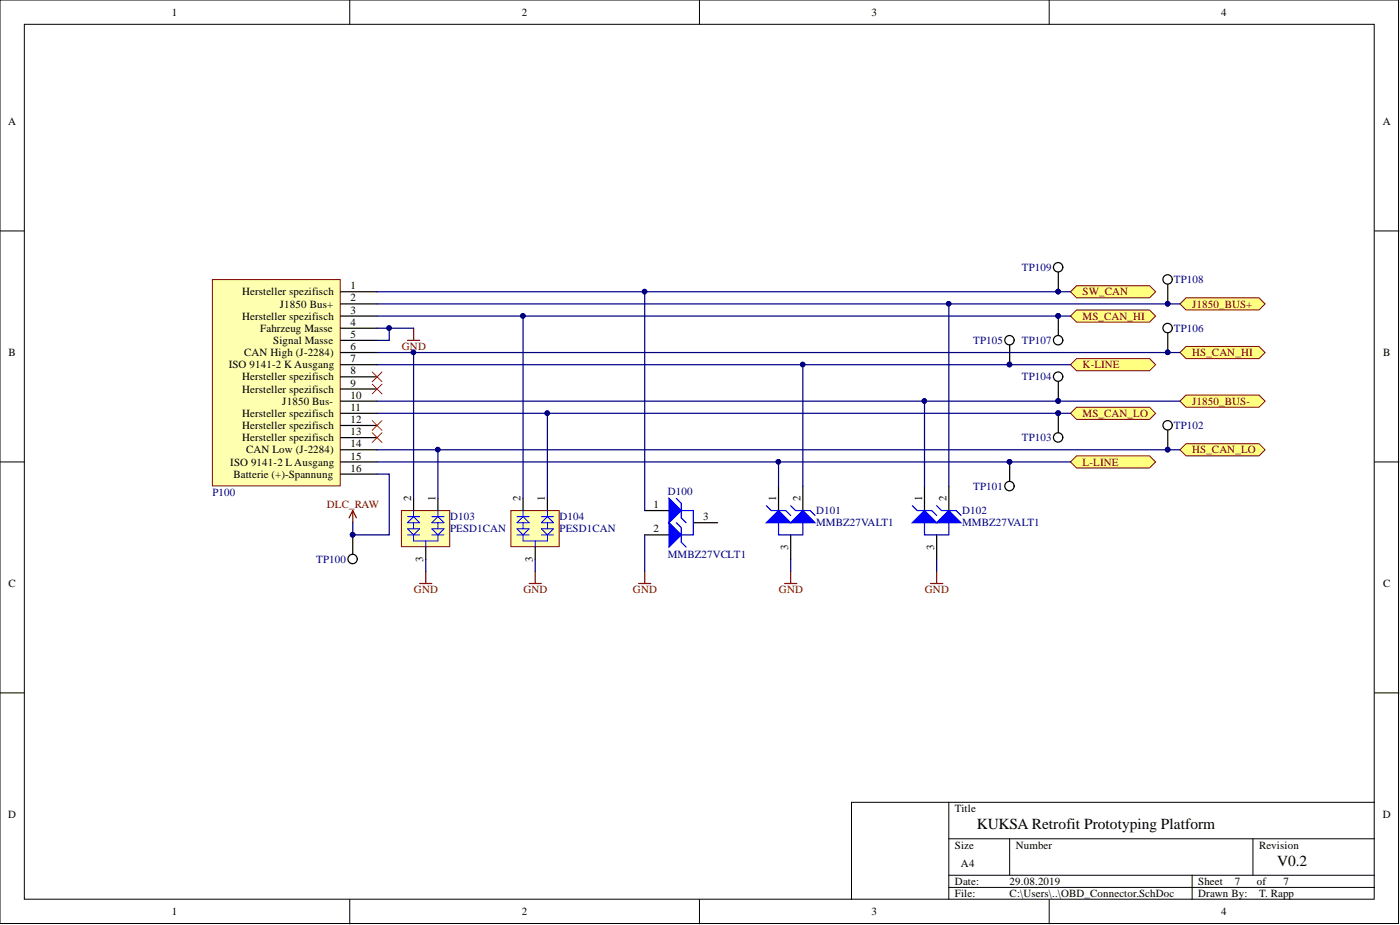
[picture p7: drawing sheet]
<svg xmlns="http://www.w3.org/2000/svg" width="292mm" height="193mm" viewBox="0 0 292 193" stroke-linecap="round" stroke-linejoin="round" font-family="sans-serif">
<g fill="#fff" stroke="#000" stroke-width=".21">
<path d="M0 0h291.8v192.7h-291.8z"/>
<path d="M5.1 5.1h281.6v182.5h-281.6z"/>
</g>
<g fill="none" stroke="#000" stroke-width=".21">
<path d="M73 0v5.1M145.9 0v5.1M218.9 0v5.1M0 48.2h5.1M286.8 48.2h5.1M0 96.4h5.1M286.8 96.4h5.1M0 144.6h5.1M286.8 144.6h5.1M198 175h88.8M210.7 175v7.6M261.4 175v7.6"/>
<path d="M286.8 167.4h-88.8v20.3M73 187.7v5M145.9 187.7v5M198 182.6h88.8M198 185.1h88.8M218.9 187.7v5M248.7 182.6v5.1"/>
</g>
<path d="M73.6 106.5l-.8 1.5M73.6 106.5l.8 1.5M73.6 106.5v2.5" fill="none" stroke="#800000" stroke-width=".25"/>
<g fill="#ffff80" stroke="#800000" stroke-width=".21">
<path d="M223.3 65.9l1.3-1.2h15.2l1.3 1.2-1.3 1.3h-15.2z" fill-rule="evenodd"/>
<path d="M223.3 86.2l1.3-1.2h15.2l1.3 1.2-1.3 1.3h-15.2z" fill-rule="evenodd"/>
<path d="M223.3 60.9l1.3-1.3h15.2l1.3 1.3-1.3 1.2h-15.2z" fill-rule="evenodd"/>
<path d="M223.3 76.1l1.3-1.3h15.2l1.3 1.3-1.3 1.2h-15.2z" fill-rule="evenodd"/>
<path d="M223.3 96.4l1.3-1.3h15.2l1.3 1.3-1.3 1.2h-15.2z" fill-rule="evenodd"/>
<path d="M246.2 63.4l1.3-1.3h15.2l1.3 1.3-1.3 1.3h-15.2z" fill-rule="evenodd"/>
<path d="M246.2 83.7l1.3-1.3h15.2l1.3 1.3-1.3 1.3h-15.2z" fill-rule="evenodd"/>
<path d="M246.2 73.5l1.3-1.2h15.2l1.3 1.2-1.3 1.3h-15.2z" fill-rule="evenodd"/>
<path d="M246.2 93.8l1.3-1.2h15.2l1.3 1.2-1.3 1.3h-15.2z" fill-rule="evenodd"/>
</g>
<path d="M85 71h2.6M86.3 68.5v2.5" fill="none" stroke="#800000" stroke-width=".25"/>
<path d="M83.8 106.5h10v7.5h-10z" fill="#ffffb0" stroke="#800000" stroke-width=".21"/>
<g fill="none" stroke="#00f" stroke-width=".21">
<path d="M85 111.6h2.6M85 110.3h2.6l-1.3 1.3zM85 107.8h2.6M85 109l1.3-1.2 1.3 1.2zM86.3 111.6v1.3h5.1v-1.3M86.3 106.5v1.3M86.3 109v1.3M88.8 112.9v1.2M90.1 110.3h2.5l-1.2 1.3zM90.1 111.6h2.5M90.1 109l1.3-1.2 1.2 1.2zM90.1 107.8h2.5"/>
<path d="M91.4 106.5v1.3M91.4 109v1.3"/>
</g>
<path d="M86.3 104v2.5M88.8 114.1v2.6M91.4 104v2.5" fill="none" stroke="#000" stroke-width=".25"/>
<path d="M106.6 106.5h10.1v7.5h-10.1z" fill="#ffffb0" stroke="#800000" stroke-width=".21"/>
<g fill="none" stroke="#00f" stroke-width=".21">
<path d="M107.9 111.6h2.5M107.9 110.3h2.5l-1.3 1.3zM107.9 107.8h2.5M107.9 109l1.2-1.2 1.3 1.2zM109.1 111.6v1.3h5.1v-1.3M109.1 106.5v1.3M109.1 109v1.3M111.7 112.9v1.2M112.9 110.3h2.6l-1.3 1.3zM112.9 111.6h2.6M112.9 109l1.3-1.2 1.3 1.2zM112.9 107.8h2.6"/>
<path d="M114.2 106.5v1.3M114.2 109v1.3"/>
</g>
<path d="M109.1 104v2.5M111.7 114.1v2.6M114.2 104v2.5M134.5 106.5h5.1M134.5 111.6h5.1M144.7 109h5" fill="none" stroke="#000" stroke-width=".25"/>
<path d="M141.1 109l1 1.1v3l1 1M141.1 104l1 1v3l1 1M142.1 106.5h2.6v5.1h-2.6" fill="none" stroke="#00f" stroke-width=".25"/>
<path d="M139.6 104l2.5 2.5-2.5 2.5z" fill="#00f"/>
<path d="M139.6 104l2.5 2.5-2.5 2.5z" fill="none" stroke="#00f" stroke-width=".25"/>
<path d="M139.6 109l2.5 2.6-2.5 2.5z" fill="#00f"/>
<path d="M139.6 109l2.5 2.6-2.5 2.5zM162.4 109v2.6h5.1v-2.6" fill="none" stroke="#00f" stroke-width=".25"/>
<path d="M162.4 101.4v5.1M165 111.6v5.1M167.5 101.4v5.1" fill="none" stroke="#000" stroke-width=".25"/>
<path d="M159.9 109l2.5-2.5 2.6 2.5z" fill="#00f"/>
<path d="M159.9 109l2.5-2.5 2.6 2.5zM159.9 105.5l1 1h3.1l1 1" fill="none" stroke="#00f" stroke-width=".25"/>
<path d="M165 109l2.5-2.5 2.5 2.5z" fill="#00f"/>
<path d="M165 109l2.5-2.5 2.5 2.5zM165 105.5l1 1h3l1 1M192.9 109v2.6h5.1v-2.6" fill="none" stroke="#00f" stroke-width=".25"/>
<path d="M192.9 101.4v5.1M195.4 111.6v5.1M198 101.4v5.1" fill="none" stroke="#000" stroke-width=".25"/>
<path d="M190.4 109l2.5-2.5 2.5 2.5z" fill="#00f"/>
<path d="M190.4 109l2.5-2.5 2.5 2.5zM190.4 105.5l1 1h3l1 1" fill="none" stroke="#00f" stroke-width=".25"/>
<path d="M195.4 109l2.6-2.5 2.5 2.5z" fill="#00f"/>
<path d="M195.4 109l2.6-2.5 2.5 2.5zM195.4 105.5l1 1h3.1l1 1" fill="none" stroke="#00f" stroke-width=".25"/>
<path d="M88.8 119.2v2.5M111.7 119.2v2.5M134.5 119.2v2.5M165 119.2v2.5M195.4 119.2v2.5M87.6 121.7h2.5M110.4 121.7h2.5M133.2 121.7h2.6M163.7 121.7h2.5M194.2 121.7h2.5" fill="none" stroke="#800000" stroke-width=".25"/>
<g fill="none" stroke="#000" stroke-width=".25">
<path d="M220.8 56.8v4.1M243.6 59.3v4.1M210.7 72v4.1M220.8 65.9v4.1M220.8 79.6v4.1M243.6 69.5v4M210.7 96.4v4M220.8 86.2v4.1M243.6 89.8v4M73.6 111.6v4"/>
<circle cx="220.8" cy="55.8" r=".98"/>
<circle cx="243.6" cy="58.3" r=".98"/>
<circle cx="210.6" cy="71" r=".98"/>
<circle cx="220.8" cy="78.6" r=".98"/>
<circle cx="220.8" cy="71" r=".98"/>
<circle cx="243.6" cy="68.4" r=".98"/>
<circle cx="220.8" cy="91.3" r=".98"/>
<circle cx="243.6" cy="88.7" r=".98"/>
<circle cx="73.6" cy="116.6" r=".98"/>
<circle cx="210.6" cy="101.4" r=".98"/>
</g>
<g fill="#000080" stroke="#000080" stroke-width=".21">
<circle cx="210.6" cy="96.3" r=".47"/>
<circle cx="243.6" cy="93.8" r=".47"/>
<circle cx="220.8" cy="86.2" r=".47"/>
<circle cx="220.8" cy="83.7" r=".47"/>
<circle cx="210.6" cy="76" r=".47"/>
<circle cx="243.6" cy="73.5" r=".47"/>
<circle cx="220.8" cy="65.9" r=".47"/>
<circle cx="243.6" cy="63.4" r=".47"/>
<circle cx="220.8" cy="60.8" r=".47"/>
<circle cx="73.6" cy="111.5" r=".47"/>
</g>
<path d="M44.3 58.3h26.7v43.1h-26.7z" fill="#ffffb0" stroke="#800000" stroke-width=".21"/>
<g fill="none" stroke="#000" stroke-width=".25">
<path d="M71.1 60.9h7.6M71.1 63.4h7.6M71.1 65.9h7.6M71.1 68.5h7.6M71.1 71h7.6M71.1 73.5h7.6M71.1 76.1h7.6M71.1 78.6h7.6M71.1 81.2h7.6M71.1 83.7h7.6M71.1 86.2h7.6M71.1 88.8h7.6"/>
<path d="M71.1 91.3h7.6M71.1 93.8h7.6M71.1 96.4h7.6M71.1 98.9h7.6"/>
</g>
<path d="M77.7 77.6l2 2M79.7 77.6l-2 2M77.7 90.3l2 2M77.7 87.7l2 2.1M77.7 80.1l2 2.1M79.7 90.3l-2 2M79.7 87.7l-2 2.1M79.7 80.1l-2 2.1" fill="none" stroke="#f00" stroke-width=".21"/>
<g fill="none" stroke="#000080" stroke-width=".25">
<path d="M78.7 73.5h167.5M78.7 68.5h7.6M78.7 63.4h167.5M78.7 60.9h144.6M78.7 76.1h144.6M78.7 65.9h30.4M81.2 68.5v2.5h-2.5M86.3 73.5v30.5M134.5 60.9v45.6M167.5 76.1v25.3M198 63.4v38M223.3 65.9h-114.2v38.1"/>
<path d="M78.7 93.8h167.5M78.7 83.7h167.5M78.7 86.2h144.6M78.7 96.4h144.6M78.7 98.9h2.5v12.7h-7.6v-2.6M91.4 93.8v10.2M114.2 86.2v17.8M162.4 96.4v5M192.9 83.7v17.7M88.8 116.7v2.5M111.7 116.7v2.5M134.5 111.6v7.6"/>
<path d="M165 116.7v2.5M195.4 116.7v2.5"/>
</g>
<g fill="#000080" stroke="#000080" stroke-width=".21">
<circle cx="192.9" cy="83.7" r=".47"/>
<circle cx="197.9" cy="63.4" r=".47"/>
<circle cx="162.4" cy="96.3" r=".47"/>
<circle cx="167.5" cy="76" r=".47"/>
<circle cx="91.3" cy="93.8" r=".47"/>
<circle cx="86.3" cy="73.5" r=".47"/>
<circle cx="114.2" cy="86.2" r=".47"/>
<circle cx="134.5" cy="60.8" r=".47"/>
<circle cx="109.1" cy="65.9" r=".47"/>
<circle cx="81.2" cy="68.4" r=".47"/>
<circle cx="243.6" cy="93.8" r=".47"/>
<circle cx="243.6" cy="73.5" r=".47"/>
<circle cx="220.8" cy="65.9" r=".47"/>
<circle cx="243.6" cy="63.4" r=".47"/>
<circle cx="220.8" cy="83.7" r=".47"/>
<circle cx="220.8" cy="60.8" r=".47"/>
<circle cx="220.8" cy="86.2" r=".47"/>
<circle cx="210.6" cy="96.3" r=".47"/>
<circle cx="210.6" cy="76" r=".47"/>
<circle cx="73.6" cy="111.5" r=".47"/>
</g>
<path d="M198 167.4h-20.3v20.3" fill="none" stroke="#000" stroke-width=".21"/>
<g font-size="3.2">
<text x="203.8" y="173">KUKSA Retrofit Prototyping Platform</text>
<text x="266.5" y="180.6">V0.2</text>
</g>
<g font-size="2.3">
<text x="35.9" y="3.3">1</text>
<text x="108.9" y="3.3">2</text>
<text x="181.8" y="3.3">3</text>
<text x="254.8" y="3.3">4</text>
<text x="1.7" y="26.1">A</text>
<text x="288.5" y="26.1">A</text>
<text x="50.5" y="61.6">Hersteller spezifisch</text>
<text x="58.4" y="64.2">J1850 Bus+</text>
<text x="73.1" y="60.4">1</text>
<text x="73.1" y="62.9">2</text>
<text x="73.1" y="65.4">3</text>
<text x="50.5" y="66.7">Hersteller spezifisch</text>
<text x="54.3" y="69.2">Fahrzeug Masse</text>
<text x="57" y="71.8">Signal Masse</text>
<text x="73.1" y="68">4</text>
<text x="73.1" y="70.5">5</text>
<text x="1.8" y="74.3">B</text>
<text x="47.7" y="76.8">ISO 9141-2 K Ausgang</text>
<text x="50.9" y="74.3">CAN High (J-2284)</text>
<text x="73.1" y="73">6</text>
<text x="73.1" y="75.6">7</text>
<text x="288.6" y="74.3">B</text>
<text x="50.5" y="79.4">Hersteller spezifisch</text>
<text x="50.5" y="81.9">Hersteller spezifisch</text>
<text x="73.1" y="78.1">8</text>
<text x="73.1" y="80.6">9</text>
<text x="73.1" y="83.2">10</text>
<text x="50.5" y="87">Hersteller spezifisch</text>
<text x="50.5" y="89.5">Hersteller spezifisch</text>
<text x="58.9" y="84.4">J1850 Bus-</text>
<text x="73.1" y="85.7">11</text>
<text x="73.1" y="88.3">12</text>
<text x="50.5" y="92.1">Hersteller spezifisch</text>
<text x="51.4" y="94.6">CAN Low (J-2284)</text>
<text x="73.1" y="90.8">13</text>
<text x="73.1" y="93.3">14</text>
<text x="73.1" y="95.9">15</text>
<text x="48.1" y="97.1">ISO 9141-2 L Ausgang</text>
<text x="48.7" y="99.7">Batterie (+)-Spannung</text>
<text x="73.1" y="98.4">16</text>
<text x="85.8" y="104.5" transform="rotate(-90 85.8 104.5)">2</text>
<text x="90.9" y="104.5" transform="rotate(-90 90.9 104.5)">1</text>
<text x="108.6" y="104.5" transform="rotate(-90 108.6 104.5)">2</text>
<text x="113.7" y="104.5" transform="rotate(-90 113.7 104.5)">1</text>
<text x="136.4" y="106">1</text>
<text x="161.9" y="104.5" transform="rotate(-90 161.9 104.5)">1</text>
<text x="167" y="104.5" transform="rotate(-90 167 104.5)">2</text>
<text x="192.4" y="104.5" transform="rotate(-90 192.4 104.5)">1</text>
<text x="197.5" y="104.5" transform="rotate(-90 197.5 104.5)">2</text>
<text x="136.4" y="111.1">2</text>
<text x="146.7" y="108.5">3</text>
<text x="88.3" y="117.3" transform="rotate(-90 88.3 117.3)">3</text>
<text x="111.2" y="117.3" transform="rotate(-90 111.2 117.3)">3</text>
<text x="164.5" y="114.8" transform="rotate(-90 164.5 114.8)">3</text>
<text x="194.9" y="114.8" transform="rotate(-90 194.9 114.8)">3</text>
<text x="1.8" y="122.5">C</text>
<text x="288.6" y="122.5">C</text>
<text x="1.7" y="170.7">D</text>
<text x="199.2" y="169.4">Title</text>
<text x="288.5" y="170.7">D</text>
<text x="199.2" y="177">Size</text>
<text x="211.9" y="177">Number</text>
<text x="262.7" y="177">Revision</text>
<text x="199.2" y="184.6">Date:</text>
<text x="200.5" y="180.8">A4</text>
<text x="210.7" y="184.6">29.08.2019</text>
<text x="250" y="184.6">Sheet</text>
<text x="257.6" y="184.6">7</text>
<text x="262.3" y="184.6">of</text>
<text x="267.8" y="184.6">7</text>
<text x="35.9" y="191">1</text>
<text x="108.9" y="191">2</text>
<text x="181.8" y="191">3</text>
<text x="199.2" y="187.2">File:</text>
<text x="210.7" y="187.2">C:\Users\..\OBD_Connector.SchDoc</text>
<text x="250" y="187.2">Drawn By:</text>
<text x="254.8" y="191">4</text>
<text x="262.7" y="187.2">T. Rapp</text>
</g>
<g font-size="2.3" fill="#000080">
<text x="213.2" y="56.6">TP109</text>
<text x="244.9" y="59.1">TP108</text>
<text x="203" y="71.8">TP105</text>
<text x="213.2" y="71.8">TP107</text>
<text x="244.9" y="69.2">TP106</text>
<text x="213.2" y="79.4">TP104</text>
<text x="244.9" y="89.5">TP102</text>
<text x="213.2" y="92.1">TP103</text>
<text x="44.3" y="103.5">P100</text>
<text x="139.3" y="103.2">D100</text>
<text x="170.3" y="107.3">D101</text>
<text x="200.8" y="107.3">D102</text>
<text x="203" y="102.2">TP101</text>
<text x="93.9" y="108.5">D103</text>
<text x="93.9" y="111.1">PESD1CAN</text>
<text x="116.7" y="108.5">D104</text>
<text x="116.7" y="111.1">PESD1CAN</text>
<text x="170.3" y="109.8">MMBZ27VALT1</text>
<text x="200.8" y="109.8">MMBZ27VALT1</text>
<text x="66" y="117.4">TP100</text>
<text x="139.3" y="116.4">MMBZ27VCLT1</text>
</g>
<g font-size="2.3" fill="#800000">
<text x="225.9" y="61.6">SW_CAN</text>
<text x="248.7" y="64.2">J1850_BUS+</text>
<text x="225.9" y="66.7">MS_CAN_HI</text>
<text x="83.8" y="73">GND</text>
<text x="225.9" y="76.8">K-LINE</text>
<text x="248.7" y="74.3">HS_CAN_HI</text>
<text x="225.9" y="87">MS_CAN_LO</text>
<text x="248.7" y="84.4">J1850_BUS-</text>
<text x="248.7" y="94.6">HS_CAN_LO</text>
<text x="225.9" y="97.1">L-LINE</text>
<text x="68.2" y="106">DLC_RAW</text>
<text x="86.4" y="123.8">GND</text>
<text x="109.2" y="123.8">GND</text>
<text x="132.1" y="123.8">GND</text>
<text x="162.5" y="123.8">GND</text>
<text x="193" y="123.8">GND</text>
</g>
</svg>
